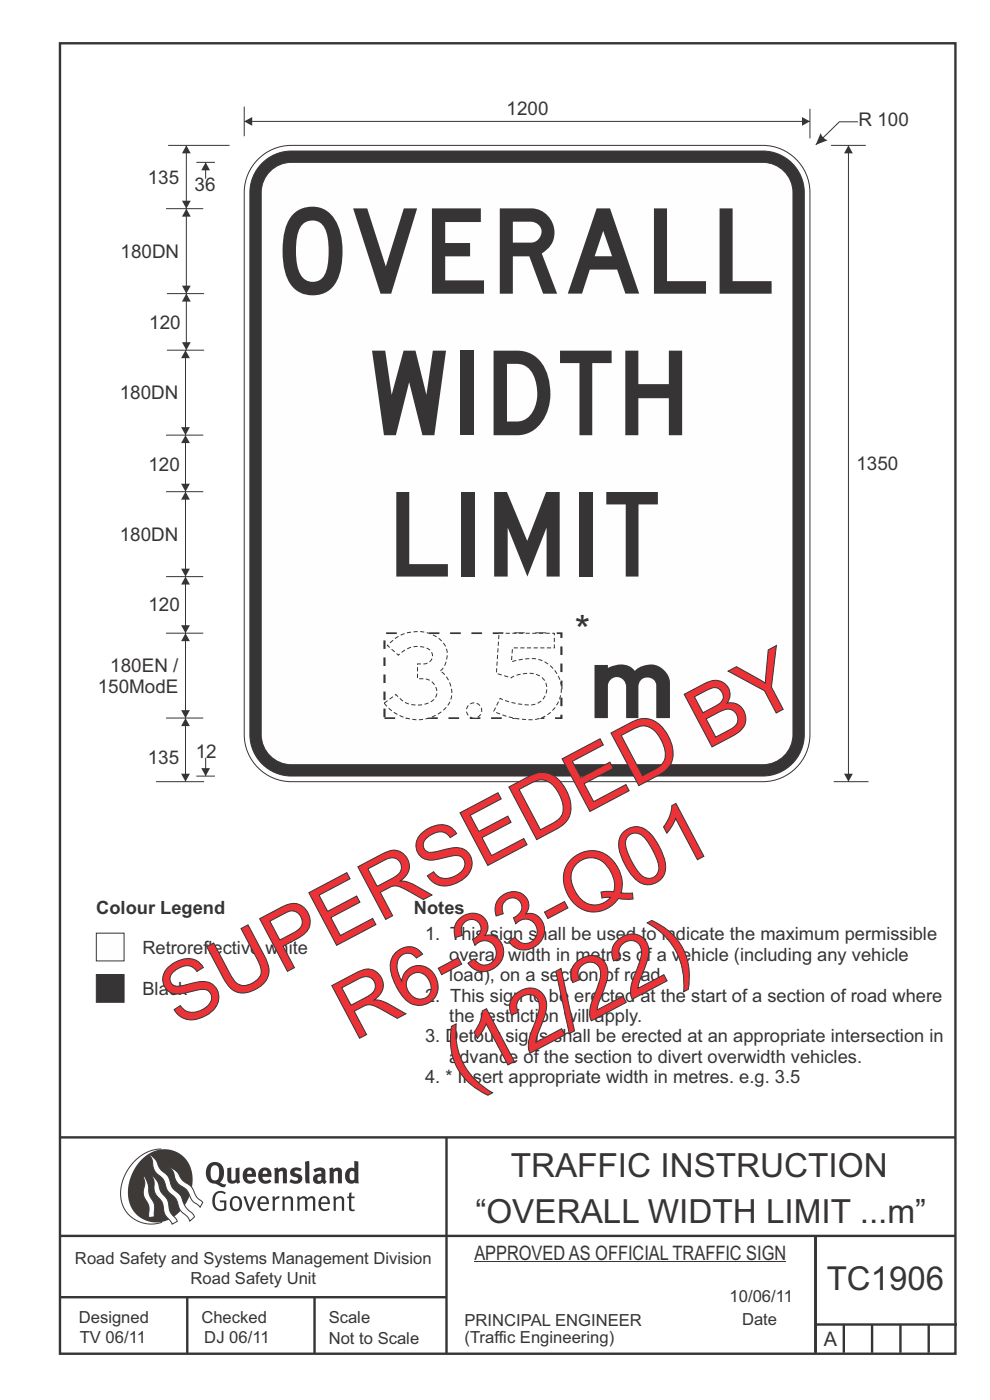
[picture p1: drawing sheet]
<svg xmlns="http://www.w3.org/2000/svg" width="210mm" height="297mm" viewBox="0 0 210 297" stroke-linecap="round" stroke-linejoin="round" font-family="sans-serif">
<g fill="none" stroke="#373435" stroke-width=".51">
<path d="M12.7 9.2h190v278h-190zM12.7 241.3h190M94.7 241.4v45.8M12.7 275.2h82M12.7 262.2h190.1M39.7 275.2v12M66.7 275.2v12M173 262.1v24.9M173 281h30M179 281v6M185 281v6M191 281v6"/>
<path d="M197 281v6"/>
</g>
<path d="M34.2 243.8a9.5 9.5 0 0 0-8.6 10.4 6.5 6.5 0 0 0 8.8 5.1" fill="none" stroke="#3d3a38" stroke-width=".21"/>
<path d="M30.1 245.9a6.1 6.1 0 0 1 7.3-1.6 6.1 6.1 0 0 1 3.4 6.7 8.8 8.8 0 0 1-7.1 8.3 6.1 6.1 0 0 1-6.5-7.5 10.5 10.5 0 0 1 2.9-5.9z" fill-rule="evenodd" fill="#3d3a38"/>
<g fill="#fefefe" stroke="#3d3a38" stroke-width=".21">
<path d="M30.4 249.4l.3 .3 .6 1.2 .4 2.5 1 2 .1 2.7-1.2 .2v-2.5l-1-1.8-.2-.7 .3-2.4z" fill-rule="evenodd"/>
<path d="M36 247.7l.5 .2 .9 .6 1.3 1.8 2 1.5 1 2.1 1.3 1.2-.5 1-1.7-1.4-1.2-2.3-1.9-1.4-.6-.9-.4-1.5z" fill-rule="evenodd"/>
<path d="M31.7 244.9l.3 .2 .9 .8 1.1 2 1.6 1.6 1 2.4 1.6 1.6 1.2 2.6 1.6 1.6 .2 .5-.9 .9-.5-.9-1.6-1.5-1-2.5-1.7-1.6-.9-2.4-1.7-1.7-.4-1-.3-1.5z" fill-rule="evenodd"/>
<path d="M32.2 249.4l.5 .4 .7 .9 .7 2.1 1.5 1.9 .5 2.4 1.5 1.8v.2l-1.1 .6-1.6-2.1-.5-2.6-1.5-1.9-.2-.9v-1.7z" fill-rule="evenodd"/>
</g>
<g fill="#373435">
<path d="M45.6 253.1l.5-.3 .7-.2 .6 .1 .5 .4-.2 .3-.9-.4-.8 .3-.3 .6-.1 1.1 .1 .7 .3 .5 .5 .3h.6l.4-.1v-1.3h-.8l-.1-.4h1.4v1.9l-.7 .3h-.8l-.6-.2-.5-.5-.3-.7-.1-1 .2-.8z" fill-rule="evenodd"/>
<path d="M49.5 254.3l.7-.1 .5 .4 .1 1.3-.2 .4-.3 .2h-.5l-.4-.4-.1-1zM49.2 254.1l-.5 1.1 .3 1.1 .7 .6 1-.1 .4-.4 .2-.6v-.7l-.2-.7-.3-.4-.5-.2h-.6z" fill-rule="evenodd"/>
<path d="M51.6 253.9l.5-.1 .9 2.6 .8-2.6h.5l-1.1 3.1h-.5z" fill-rule="evenodd"/>
<path d="M55.4 254.3l.4-.2 .4 .1 .3 .3v.6h-1.3zM55.1 254.1l-.5 .9v.8l.3 .6 .4 .4 .5 .1 1.1-.3h.1l-.2-.4-.6 .3-.7-.1-.2-.3-.1-.5v-.2h1.8l-.2-1.2-.8-.4h-.5z" fill-rule="evenodd"/>
<path d="M57.7 253.9l.5-.1 .1 .4 .5-.4h.5l-.2 .5h-.4l-.3 .4-.1 2.2h-.5z" fill-rule="evenodd"/>
<path d="M59.8 253.9l.5-.1a.24 .24 0 0 0 .1 .4 .24 .24 0 0 0 .3-.3l.8-.1 .6 .4 .1 2.7h-.5v-2.4l-.2-.2-.3-.1-.8 .4v2.3h-.5z" fill-rule="evenodd"/>
<path d="M63 253.9l.5-.1a.24 .24 0 0 0 .1 .3 .24 .24 0 0 0 .3-.2l.6-.1 .5 .2a.23 .23 0 0 0 .2 .2 .23 .23 0 0 0 .2-.2l.8-.2 .6 .4 .1 2.7h-.5v-2.4l-.1-.2-.3-.1-.8 .4v2.3h-.5v-2.4l-.1-.2-.3-.1-.8 .4v2.3h-.4z" fill-rule="evenodd"/>
<path d="M68.4 254.3l.4-.2 .4 .2 .3 .8h-1.4zM68 254.1l-.4 .9v.8l.2 .6 .4 .4 .5 .1 1-.2 .2-.1-.2-.4-.6 .3-.7-.1-.3-.4v-.6h1.9l-.2-1.1-.4-.4-.5-.1h-.5z" fill-rule="evenodd"/>
<path d="M70.7 253.9l.4-.1a.24 .24 0 0 0 .2 .4 .24 .24 0 0 0 .3-.3l.8-.1 .5 .4 .1 2.7h-.5v-2.4l-.1-.2-.3-.1-.9 .4v2.3h-.4z" fill-rule="evenodd"/>
<path d="M74.1 253.1l.5-.1-.1 .8h.8l-.2 .4h-.6v2.2l.2 .2 .5-.1 .1 .3-.3 .1h-.6l-.3-.4-.1-2.3h-.4v-.4h.4z" fill-rule="evenodd"/>
<path d="M45 247.4l.4-.2h.4l.6 .6v1.8l-.2 .5-.3 .3-.7-.1-.4-.5-.1-1.5zM44.3 247l-.4 .6-.2 .9v1l.4 .8 .6 .6 1.1 .2 1.5 .8 .5-.1 .2-.6h-.6l-.8-.4 .7-.9 .2-1.5a1.91 1.91 0 0 0-1.1-1.7 1.91 1.91 0 0 0-2.1 .3z" fill-rule="evenodd"/>
<path d="M48.2 247.8l.9-.1v2.4l.1 .3 .3 .1 .5-.3v-2.4l.8-.1v2.6l.2 .5-.7 .3a.39 .39 0 0 0-.7 0l-.8-.1-.5-.4z" fill-rule="evenodd"/>
<path d="M52.6 248.4l.3-.1 .3 .1 .2 .6h-1zM51.9 248.1l-.3 .4-.1 .8 .1 .7 .3 .7 .5 .3 .6 .1 .7-.1 .6-.3-.4-.5-.4 .2-.5 .1-.4-.2-.2-.4v-.2h1.9l-.1-1.1-.3-.6-1-.3-.5 .1z" fill-rule="evenodd"/>
<path d="M55.9 248.4l.3-.1 .3 .1 .2 .6h-1zM55.2 248.1l-.3 .5-.1 .8 .1 .7 .3 .6 .5 .3 .6 .1 .7-.1 .6-.3-.4-.5-.5 .2h-.6l-.4-.5v-.2h1.9l-.1-1-.3-.7-.5-.2-.5-.1-.5 .1z" fill-rule="evenodd"/>
<path d="M58.1 247.9l.8-.2 .1 .4 1-.4 .7 .3 .2 .5v2.5h-.9v-2.2l-.2-.4-.7 .3v2.3h-.8z" fill-rule="evenodd"/>
<path d="M61.8 248l.9-.3 1.3 .3-.3 .5-.8-.2-.4 .3 .1 .2 1 .4 .4 .4 .1 .8-.5 .5-1 .2-1.2-.3 .3-.7 1.1 .4 .2-.1 .2-.2-.1-.4-1-.2-.4-.3-.2-.7z" fill-rule="evenodd"/>
<path d="M67.4 249.7l.8-.1-.1 .7-.3 .2h-.3l-.2-.4zM66.5 248.1l.3 .7 .8-.4 .5 .2a.35 .35 0 0 1 0 .4 .35 .35 0 0 1-.5 0l-1 .4-.2 1 .2 .4 .3 .2 1.1 .1a.49 .49 0 0 1 .9 .1l.4-.5-.3-.4v-1.8l-.2-.5-.4-.3h-.6z" fill-rule="evenodd"/>
<path d="M69.8 247.9l.8-.2 .1 .4 1-.4 .7 .3 .1 .5v2.5h-.8v-2.3l-.3-.3-.6 .3v2.3h-.9z" fill-rule="evenodd"/>
<path d="M74.4 248.5l.4-.1 .4 .2v1.6l-.4 .2-.4-.1-.2-.3v-1zM75.2 246.3v1.3a.19 .19 0 0 1-.1 .3 .19 .19 0 0 1-.3-.2l-.8 .1-.5 .6-.3 .9 .1 1 .3 .5 .6 .3h.6l.5-.3 .1 .2h.7l-.1-4.6z" fill-rule="evenodd"/>
<path d="M64.7 246.5l.9-.2 .1 4.7h-.8l-.1-.3z" fill-rule="evenodd"/>
</g>
<path d="M20.4 206.7h5.9v5.9h-5.9z" fill-rule="evenodd" fill="#373435" stroke="#373435" stroke-width=".21"/>
<path d="M20.4 198h5.9v5.9h-5.9z" fill-rule="evenodd" fill="#fefefe" stroke="#373435" stroke-width=".21"/>
<path d="M51.8 25.8h120M100.6 267.7h66.2" fill="none" stroke="#373435" stroke-width=".21"/>
<g fill="#373435">
<path d="M51.8 25.8l1.7-1v1.9z"/>
<path d="M170.1 24.8l1.7 1-1.7 .9z"/>
</g>
<path d="M171.8 23.1v6.3M176.3 30.8h7.4M180 30.8v135M176.9 165.8h7.3" fill="none" stroke="#373435" stroke-width=".21"/>
<g fill="#373435">
<path d="M180 30.8l.9 1.7h-1.9z"/>
<path d="M179 164.1h1.9l-.9 1.7z"/>
</g>
<path d="M182 25.8h-4l-5 4.9" fill="none" stroke="#373435" stroke-width=".21"/>
<path d="M174.1 28.2l.5 1 1 .6-2.6 .9z" fill-rule="evenodd" fill="#373435"/>
<path d="M35.7 30.8h13M39.5 30.8v13.5M41.7 34.4h3.9M51.8 22.6v6.3M35.4 74.3h7.9M35.2 104.3h7.9M33.1 165.8h10.2M41.7 164.6h3.9" fill="none" stroke="#373435" stroke-width=".21"/>
<g fill="#373435">
<path d="M38.6 42.6h1.9l-1 1.7z"/>
<path d="M39.5 30.8l1 1.7h-1.9z"/>
</g>
<path d="M35.2 134.3h7.9M39.3 134.3v18" fill="none" stroke="#373435" stroke-width=".21"/>
<g fill="#373435">
<path d="M38.4 150.7h1.9l-1 1.6z"/>
<path d="M39.3 134.3l1 1.7h-1.9z"/>
</g>
<path d="M39.3 152.3v13.5" fill="none" stroke="#373435" stroke-width=".21"/>
<g fill="#373435">
<path d="M39.3 152.3l1 1.7h-1.9z"/>
<path d="M38.4 164.1h1.9l-1 1.7z"/>
</g>
<path d="M43.6 160.8v3.8" fill="none" stroke="#373435" stroke-width=".21"/>
<path d="M42.7 163h1.9l-1 1.6z" fill="#373435"/>
<path d="M43.6 34.4v3.5" fill="none" stroke="#373435" stroke-width=".21"/>
<path d="M43.6 34.4l1 1.7h-1.9z" fill="#373435"/>
<path d="M35.2 44.3h7.9M35.4 62.3h7.9M35.2 92.3h7.9M39.3 92.3v12" fill="none" stroke="#373435" stroke-width=".21"/>
<g fill="#373435">
<path d="M38.4 102.6h1.9l-1 1.7z"/>
<path d="M39.3 92.3l1 1.7h-1.9z"/>
</g>
<path d="M39.5 62.3v12" fill="none" stroke="#373435" stroke-width=".21"/>
<g fill="#373435">
<path d="M38.6 72.6h1.9l-1 1.7z"/>
<path d="M39.5 62.3l1 1.7h-1.9z"/>
</g>
<path d="M39.3 122.3v12M35.2 152.3h7.9" fill="none" stroke="#373435" stroke-width=".21"/>
<g fill="#373435">
<path d="M39.3 122.3l1 1.7h-1.9z"/>
<path d="M38.4 132.6h1.9l-1 1.7z"/>
</g>
<path d="M39.3 104.3v18" fill="none" stroke="#373435" stroke-width=".21"/>
<g fill="#373435">
<path d="M38.4 120.6h1.9l-1 1.7z"/>
<path d="M39.3 104.3l1 1.7h-1.9z"/>
</g>
<path d="M39.3 74.3v18M35.2 122.3h7.9" fill="none" stroke="#373435" stroke-width=".21"/>
<g fill="#373435">
<path d="M38.4 90.6h1.9l-1 1.7z"/>
<path d="M39.3 74.3l1 1.7h-1.9z"/>
</g>
<path d="M39.5 44.3v18" fill="none" stroke="#373435" stroke-width=".21"/>
<g fill="#373435">
<path d="M38.6 60.6h1.9l-1 1.7z"/>
<path d="M39.5 44.3l1 1.7h-1.9z"/>
</g>
<path d="M55.2 33.4a10 10 0 0 1 6.6-2.6h100a10 10 0 0 1 10 10v115a10 10 0 0 1-10 10h-100a10 10 0 0 1-10-10v-115a10 10 0 0 1 3.4-7.4z" fill-rule="evenodd" fill="#fefefe" stroke="#373435" stroke-width=".21"/>
<path d="M55.6 34.6a8.8 8.8 0 0 1 6.2-2.6h100a8.8 8.8 0 0 1 8.8 8.8v115a8.8 8.8 0 0 1-8.8 8.8h-100a8.8 8.8 0 0 1-8.8-8.8v-115a8.8 8.8 0 0 1 2.6-6.2z" fill-rule="evenodd" fill="#373435" stroke="#373435" stroke-width=".21"/>
<path d="M57.3 36.3a6.4 6.4 0 0 1 4.5-1.9h100a6.4 6.4 0 0 1 6.4 6.4v115a6.4 6.4 0 0 1-6.4 6.4h-100a6.4 6.4 0 0 1-6.4-6.4v-115a6.4 6.4 0 0 1 1.9-4.5z" fill-rule="evenodd" fill="#fefefe" stroke="#373435" stroke-width=".21"/>
<path d="M81.6 134.3h37.5v18h-37.5z" fill="none" stroke="#373435" stroke-width=".4" stroke-dasharray="2 2" stroke-linecap="butt"/>
<text font-size="18.1" fill="#373435" x="59.9" y="62.3">OVERALL</text>
<text font-size="18" fill="#fefefe" x="81.5" y="152.3">3.5</text>
<g font-size="17.9" fill="#373435">
<text x="78.9" y="92.3">WIDTH</text>
<text x="84.1" y="122.3">LIMIT</text>
</g>
<g font-size="17.6" fill="#ed3237">
<text x="38.1" y="218.2" transform="rotate(-28 38.1 218.2)">SUPERSEDED BY</text>
<text x="75" y="220.9" transform="rotate(-28 75 220.9)">R6-33-Q01</text>
<text x="98.1" y="231" transform="rotate(-28 98.1 231)">(12/22)</text>
</g>
<text font-size="11.3" fill="#373435" x="126.1" y="152.3">m</text>
<text font-size="8.5" fill="#373435" x="121.9" y="136.6">*</text>
<g font-size="7.1" fill="#373435">
<text x="108.3" y="249.6">TRAFFIC INSTRUCTION</text>
<text x="100.8" y="259.4">“OVERALL WIDTH LIMIT ...m”</text>
</g>
<text font-size="7" fill="#373435" x="175.4" y="273.8">TC1906</text>
<g font-size="4.2" fill="#373435">
<text x="100.6" y="267.2">APPROVED AS OFFICIAL TRAFFIC SIGN</text>
<text x="174.7" y="285.6">A</text>
</g>
<g font-size="4" fill="#373435">
<text x="107.5" y="24.5">1200</text>
<text x="182.1" y="26.8">R 100</text>
<text x="31.3" y="39">135</text>
<text x="41.3" y="40.5">36</text>
<text x="25.6" y="54.7">180DN</text>
<text x="31.7" y="69.9">120</text>
<text x="25.4" y="84.7">180DN</text>
<text x="31.5" y="99.9">120</text>
<text x="181.7" y="99.7">1350</text>
<text x="25.4" y="114.7">180DN</text>
<text x="31.5" y="129.7">120</text>
<text x="23.4" y="142.5">180EN /</text>
<text x="20.7" y="147">150ModE</text>
<text x="31.3" y="162">135</text>
<text x="41.5" y="160.9">12</text>
</g>
<g font-size="3.9" fill="#373435">
<text x="20.4" y="193.8">Colour Legend</text>
<text x="87.8" y="193.8">Notes</text>
<text x="30.2" y="202.3">Retroreflective white</text>
<text x="90.2" y="199.5">1. This sign shall be used to indicate the maximum permissible</text>
<text x="95.3" y="203.8">overall width in metres of a vehicle (including any vehicle</text>
<text x="95.3" y="208.1">load), on a section of road.</text>
<text x="30.2" y="211">Black</text>
<text x="90.2" y="212.5">2. This sign to be erected at the start of a section of road where</text>
<text x="90.2" y="221.1">3. Detour signs shall be erected at an appropriate intersection in</text>
<text x="95.3" y="216.8">the restriction will apply.</text>
<text x="95.3" y="225.5">advance of the section to divert overwidth vehicles.</text>
<text x="90.2" y="229.8">4. * Insert appropriate width in metres. e.g. 3.5</text>
</g>
<g font-size="3.5" fill="#373435">
<text x="15.9" y="268.1">Road Safety and Systems Management Division</text>
<text x="40.4" y="272.5">Road Safety Unit</text>
<text x="16.7" y="280.6">Designed</text>
<text x="42.7" y="280.6">Checked</text>
<text x="69.7" y="280.6">Scale</text>
<text x="98.5" y="281.3">PRINCIPAL ENGINEER</text>
<text x="154.8" y="276.1">10/06/11</text>
<text x="157.4" y="281.2">Date</text>
<text x="16.9" y="284.8">TV 06/11</text>
<text x="43.3" y="284.9">DJ 06/11</text>
<text x="69.7" y="285.2">Not to Scale</text>
<text x="98.5" y="284.8">(Traffic Engineering)</text>
</g>
</svg>
